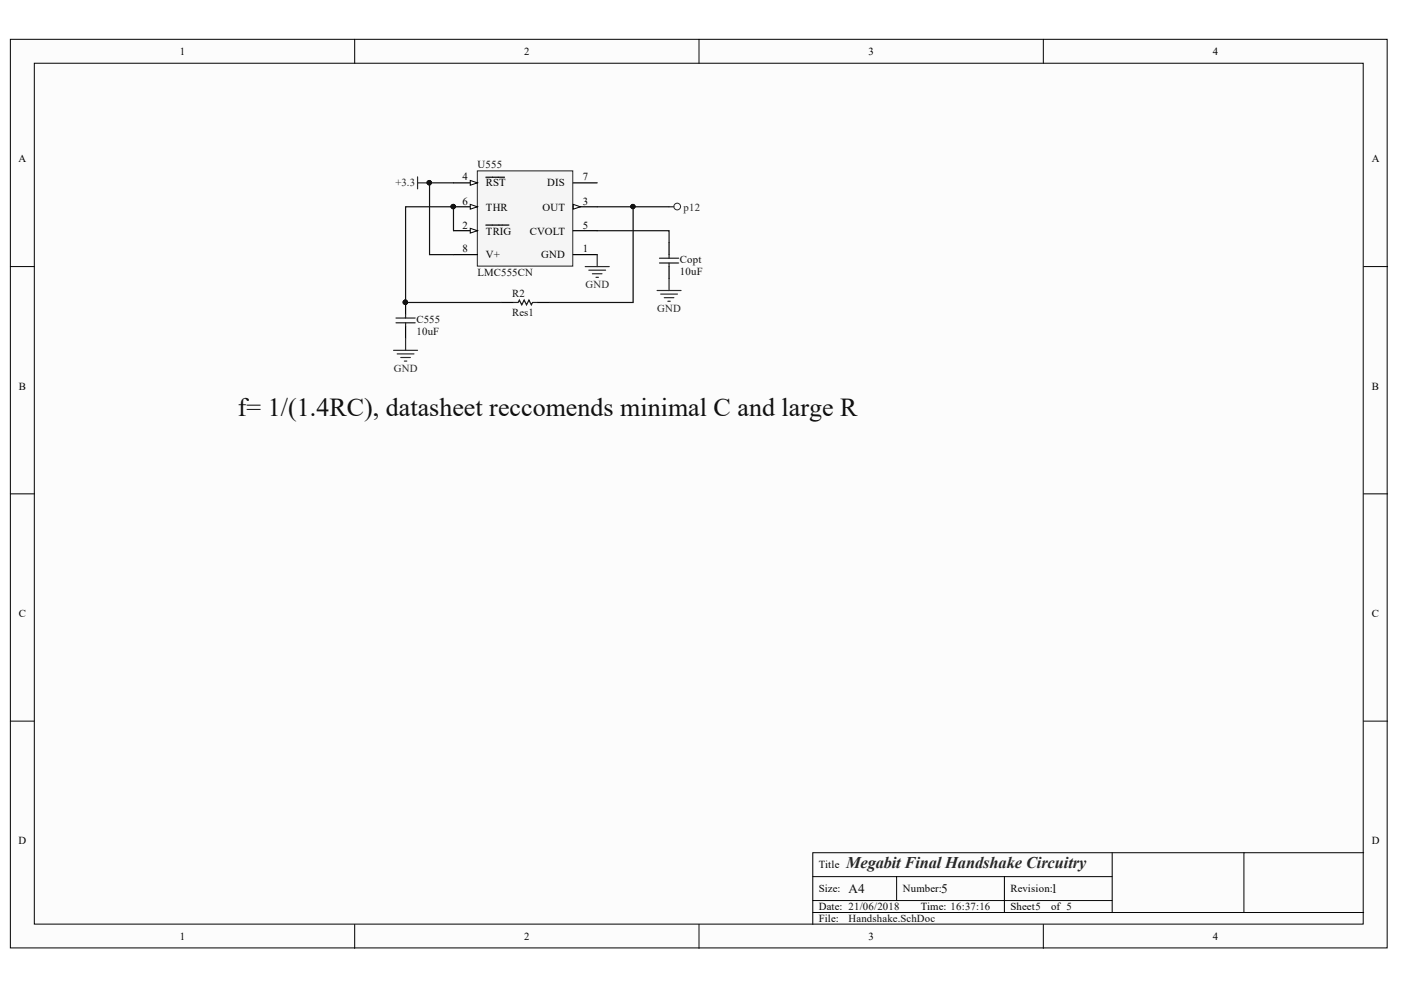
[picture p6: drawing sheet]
<svg xmlns="http://www.w3.org/2000/svg" width="297mm" height="210mm" viewBox="0 0 297 210" stroke-linecap="round" stroke-linejoin="round" font-family="sans-serif">
<g fill="#fcfcfc" stroke="#000" stroke-width=".21">
<path d="M2.2 8.3h291.9v192.7h-291.9z"/>
<path d="M7.3 13.4h281.7v182.5h-281.7z"/>
</g>
<g fill="none" stroke="#000" stroke-width=".21">
<path d="M75.2 8.3v5.1M148.2 8.3v5.1M221.2 8.3v5.1M2.2 56.5h5.1M289.1 56.5h5.1M2.2 104.7h5.1M289.1 104.7h5.1M2.2 152.9h5.1M289.1 152.9h5.1M75.2 196v5.1M148.2 196v5.1M172.3 185.9h63.5"/>
<path d="M172.3 193.5h116.8M172.3 190.9h63.5M190.1 185.9v5M213 185.9v7.6M221.2 196v5.1M235.8 180.8v12.7M263.7 180.8h-91.4v15.2M289.1 180.8h-25.4v12.7"/>
</g>
<path d="M101.2 36.2h20.2v20.2h-20.2z" fill="#f5f5f5" stroke="#262626" stroke-width=".21"/>
<path d="M96.1 48.9h5.1" fill="none" stroke="#000" stroke-width=".25"/>
<path d="M99.7 48.4l1.5 .5-1.5 .5z" fill="#fcfcfc" stroke="#000" stroke-width=".21"/>
<path d="M103 47.7h4.9M121.5 43.8h5.1" fill="none" stroke="#000" stroke-width=".25"/>
<path d="M121.5 43.3l1.6 .5-1.6 .5z" fill="#fcfcfc" stroke="#000" stroke-width=".21"/>
<path d="M96.1 38.8h5.1" fill="none" stroke="#000" stroke-width=".25"/>
<path d="M99.7 38.3l1.5 .5-1.5 .5z" fill="#fcfcfc" stroke="#000" stroke-width=".21"/>
<path d="M103 37.6h4M96.1 43.8h5.1M121.5 48.9h5.1" fill="none" stroke="#000" stroke-width=".25"/>
<path d="M99.7 43.3l1.5 .5-1.5 .5z" fill="#fcfcfc" stroke="#000" stroke-width=".21"/>
<g fill="#0e0e0e" stroke="#0e0e0e" stroke-width=".21">
<circle cx="96.1" cy="43.8" r=".46"/>
<circle cx="91" cy="38.7" r=".47"/>
<circle cx="85.9" cy="64.1" r=".46"/>
<circle cx="134.2" cy="43.8" r=".46"/>
</g>
<path d="M121.5 38.8h5.1M96.1 54h5.1M121.5 54h5.1M141.9 51.5v2.5M141.9 56.5v2.6M86 64.1v2.6M86 69.2v2.5M106.3 64.1h2.5M113.9 64.1h2.6" fill="none" stroke="#000" stroke-width=".25"/>
<path d="M96.1 38.8h-5v15.2h5M96.1 48.9v-5.1h-10.1v20.3h20.3M126.6 43.8h7.6v20.3h-17.7M126.6 48.9h15.3v2.6M134.2 43.8h7.7" fill="none" stroke="#0e0e0e" stroke-width=".25"/>
<g fill="none" stroke="#262626" stroke-width=".25">
<path d="M88.5 37.5v2.5M88.5 38.8h2.6M124.1 56.5h5.1M124.8 57.3h3.6M125.6 58h2M126.4 58.8h.5M126.6 54v2.5M141.9 43.8h1M141.9 59.1v2.5M83.5 74.3h5M84.2 75h3.6M85 75.8h2"/>
<path d="M85.7 76.6h.5M86 71.7v2.6M139.3 61.6h5.1M140.1 62.4h3.5M140.8 63.1h2.1M141.6 63.9h.5"/>
</g>
<path d="M139.8 54.7h4.1M139.8 55.8h4.1M141.9 54v.7M141.9 55.8v.7M84 67.4h4M84 68.4h4M86 66.7v.7M86 68.4v.8M108.8 64.1h1.1l.2-.5 .5 1 .5-1 .5 1 .5-1 .6 1 .2-.5h1" fill="none" stroke="#1c1c1c" stroke-width=".25"/>
<circle cx="143.6" cy="43.8" r=".71" fill="none" stroke="#262626" stroke-width=".21"/>
<text font-size="5.5" fill="#0e0e0e" x="50.5" y="88.3">f= 1/(1.4RC), datasheet reccomends minimal C and large R</text>
<text font-size="3.5" fill="#262626" x="179.4" y="184.1">Megabit Final Handshake Circuitry</text>
<g font-size="2.8" fill="#0e0e0e">
<text x="179.9" y="189.3">A4</text>
<text x="199.5" y="189.3">5</text>
<text x="222.8" y="189.3">1</text>
</g>
<g font-size="2.3">
<text x="38.1" y="11.6">1</text>
<text x="111.1" y="11.6">2</text>
<text x="184.1" y="11.6">3</text>
<text x="257.2" y="11.6">4</text>
<text x="3.9" y="34.4">A</text>
<text x="290.9" y="34.4">A</text>
<text x="98" y="38.2">4</text>
<text x="103" y="39.5">RST</text>
<text x="116" y="39.5">DIS</text>
<text x="123.6" y="38.2">7</text>
<text x="98" y="43.4">6</text>
<text x="103" y="44.7">THR</text>
<text x="115" y="44.7">OUT</text>
<text x="123.6" y="43.4">3</text>
<text x="98" y="48.5">2</text>
<text x="98" y="53.5">8</text>
<text x="103" y="49.7">TRIG</text>
<text x="112.3" y="49.7">CVOLT</text>
<text x="123.6" y="48.5">5</text>
<text x="123.6" y="53.5">1</text>
<text x="103" y="54.8">V+</text>
<text x="114.8" y="54.8">GND</text>
<text x="4" y="82.6">B</text>
<text x="290.9" y="82.6">B</text>
<text x="4" y="130.8">C</text>
<text x="290.9" y="130.8">C</text>
<text x="3.9" y="179">D</text>
<text x="290.9" y="179">D</text>
<text x="173.6" y="184.1">Title</text>
<text x="173.6" y="189.2">Size:</text>
<text x="191.4" y="189.2">Number:</text>
<text x="214.2" y="189.2">Revision:</text>
<text x="173.6" y="193">Date: 21/06/2018</text>
<text x="173.6" y="195.5">File:</text>
<text x="195.2" y="193">Time: 16:37:16</text>
<text x="214.2" y="193">Sheet5</text>
<text x="222.8" y="193">of 5</text>
<text x="38.1" y="199.3">1</text>
<text x="111.1" y="199.3">2</text>
<text x="184.1" y="199.3">3</text>
<text x="257.2" y="199.3">4</text>
</g>
<g font-size="2.3" fill="#0e0e0e">
<text x="101.2" y="35.7">U555</text>
<text x="101.2" y="58.6">LMC555CN</text>
<text x="144.2" y="55.8">Copt</text>
<text x="144.2" y="58.3">10uF</text>
<text x="108.6" y="62.9">R2</text>
<text x="88.3" y="68.5">C555</text>
<text x="88.3" y="71">10uF</text>
<text x="108.6" y="66.9">Res1</text>
<text x="179.9" y="195.5">Handshake.SchDoc</text>
</g>
<g font-size="2.3" fill="#262626">
<text x="83.8" y="39.5">+3.3</text>
<text x="144.9" y="44.7">p12</text>
<text x="124.1" y="61.1">GND</text>
<text x="139.4" y="66.2">GND</text>
<text x="83.5" y="78.8">GND</text>
</g>
</svg>
